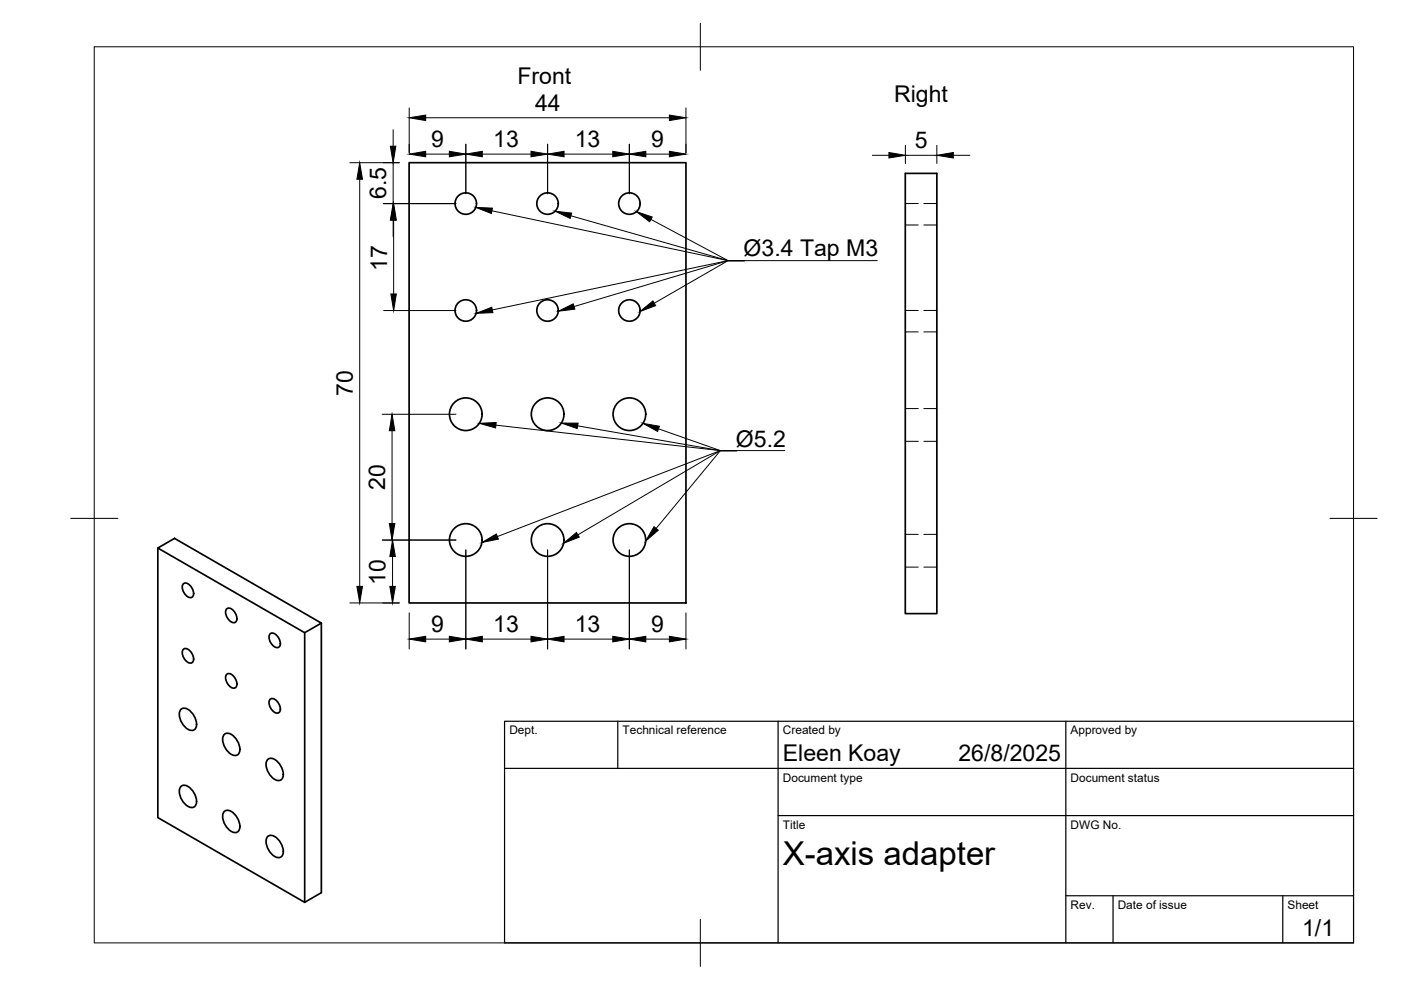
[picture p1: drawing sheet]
<svg xmlns="http://www.w3.org/2000/svg" width="297mm" height="210mm" viewBox="0 0 297 210" stroke-linecap="round" stroke-linejoin="round" font-family="sans-serif">
<!-- layer: Visible -->
<g fill="none" stroke="#000" stroke-width=".36">
<path d="M86.7 34.5h58.7v93.3h-58.7zM191.9 36.8h6.7v93.3h-6.7zM33.5 116.2l3.5-2.1 31.1 18-3.5 2zM33.5 116.2v57.1l31.1 18 3.5-2v-57.2M38.9 137.7a1.47 1.47 0 0 1 1.9 1.1 1.3 1.3 0 0 1-.2 1.8 2.11 2.11 0 0 1-1.7-2.9zM38.9 123.8a1.47 1.47 0 0 1 1.9 1.1 1.3 1.3 0 0 1-.2 1.8 2.11 2.11 0 0 1-1.7-2.9zM48.1 129.1a1.47 1.47 0 0 1 1.9 1.1 1.3 1.3 0 0 1-.3 1.8 2.11 2.11 0 0 1-1.6-2.9zM57.3 134.4a1.47 1.47 0 0 1 1.9 1.1 1.3 1.3 0 0 1-.2 1.8 2.11 2.11 0 0 1-1.7-2.9zM64.6 134.1v57.2M38.3 150.5a1.3 1.3 0 0 1 2 .3 3.5 3.5 0 0 1 1.1 3.7 1.3 1.3 0 0 1-2-.2 3.5 3.5 0 0 1-1.1-3.8zM47.5 155.8a1.3 1.3 0 0 1 2 .3 3.5 3.5 0 0 1 1.1 3.7 1.3 1.3 0 0 1-2.1-.2 3.5 3.5 0 0 1-1-3.8zM48.1 143a1.47 1.47 0 0 1 1.9 1.1 1.3 1.3 0 0 1-.3 1.8 2.11 2.11 0 0 1-1.6-2.9z"/>
<path d="M57.3 148.3a1.47 1.47 0 0 1 1.9 1.1 1.3 1.3 0 0 1-.2 1.8 2.11 2.11 0 0 1-1.7-2.9zM38.3 166.9a1.3 1.3 0 0 1 2 .2 3.5 3.5 0 0 1 1.1 3.7 1.3 1.3 0 0 1-2-.2 3.5 3.5 0 0 1-1.1-3.7zM47.5 172.2a1.3 1.3 0 0 1 2 .2 3.5 3.5 0 0 1 1.1 3.7 1.3 1.3 0 0 1-2.1-.2 3.5 3.5 0 0 1-1-3.7zM56.7 177.5a1.3 1.3 0 0 1 2 .2 3.5 3.5 0 0 1 1.1 3.8 1.3 1.3 0 0 1-2-.3 3.5 3.5 0 0 1-1.1-3.7zM56.7 161.2a1.3 1.3 0 0 1 2 .2 3.5 3.5 0 0 1 1.1 3.7 1.3 1.3 0 0 1-2-.2 3.5 3.5 0 0 1-1.1-3.7z"/>
<circle cx="98.8" cy="43.2" r="2.28"/>
<circle cx="116.1" cy="43.2" r="2.28"/>
<circle cx="133.4" cy="43.2" r="2.28"/>
<circle cx="98.8" cy="65.8" r="2.28"/>
<circle cx="116.1" cy="65.8" r="2.28"/>
<circle cx="133.4" cy="65.8" r="2.28"/>
<circle cx="98.8" cy="87.8" r="3.5"/>
<circle cx="116.1" cy="87.8" r="3.5"/>
<circle cx="133.4" cy="87.8" r="3.5"/>
<circle cx="98.8" cy="114.5" r="3.5"/>
<circle cx="116.1" cy="114.5" r="3.5"/>
<circle cx="133.4" cy="114.5" r="3.5"/>
</g>
<!-- layer: Hidden -->
<g fill="none" stroke="#000" stroke-width=".21">
<path d="M191.9 43.2h2.8M191.9 47.7h2.8M195.9 43.2h2.7M195.9 47.7h2.7M191.9 65.8h2.8M191.9 70.4h2.8M195.9 65.8h2.7M195.9 70.4h2.7M191.9 86.6h2.8M191.9 93.6h2.8M195.9 86.6h2.7M195.9 93.6h2.7"/>
<path d="M191.9 113.3h2.8M195.9 113.3h2.7M191.9 120.2h2.8M195.9 120.2h2.7"/>
</g>
<!-- layer: BORDER -->
<path d="M20 9.9h267v190h-267zM148.5 4.9v10M15 109.9h10M282 109.9h10M148.5 194.9v10" fill="none" stroke="#000" stroke-width=".21"/>
<!-- layer: TITLEBLOCK -->
<path d="M107 152.9h180v47h-180zM131 152.9v10M165 152.9v47M226 152.9v47M107 162.9h180M165 172.9h122M226 189.9h61M236 189.9v10M272 189.9v10" fill="none" stroke="#000" stroke-width=".25"/>
<!-- layer: FD_Dimensions -->
<g fill="none" stroke="#000" stroke-width=".21">
<path d="M74.2 34.5h10.5M76.3 38v86.3M83.4 27.5v3.5M83.4 34.5v8.7M86.8 22.9v9.5M90.3 25h51.6M90.3 32.7h5M98.8 30.6v10.5M102.3 32.7h10.3M116.1 30.6v10.5M119.6 32.7h10.3M133.4 30.6v10.5"/>
<path d="M136.9 32.7h5M145.4 22.9v9.5M185 32.9h3.5M192 30.8v3.9M192 32.9h6.6M198.6 30.8v3.9M202.1 32.9h3.5M81.2 43.2h15.5M83.4 46.7v3.5M83.5 46.7v15.6M81.3 65.8h15.4M81 87.8h15.7"/>
<path d="M83.1 91.3v19.7M81 114.5h15.7M83.2 118v6.3M98.8 116.6v21M116.1 116.6v21M133.4 116.6v21M74.2 127.8h10.5M86.8 129.9v7.7M90.3 135.5h5M102.3 135.5h10.3M119.6 135.5h10.3M136.9 135.5h5"/>
<path d="M145.4 129.9v7.7"/>
</g>
<g fill="#000" stroke="#000" stroke-width=".21">
<path d="M76.3 34.5l.6 3.5h-1.2zM82.8 31h1.1l-.5 3.5zM86.8 25l3.5-.6v1.2zM86.8 32.7l3.5-.6v1.1zM95.3 32.1l3.5 .6-3.5 .5zM98.8 32.7l3.5-.6v1.1zM112.6 32.1l3.5 .6-3.5 .5zM116.1 32.7l3.5-.6v1.1zM129.9 32.1l3.5 .6-3.5 .5zM133.4 32.7l3.5-.6v1.1zM141.9 24.4l3.5 .6-3.5 .6zM141.9 32.1l3.5 .6-3.5 .5z"/>
<path d="M188.5 32.3l3.5 .6-3.5 .6zM198.6 32.9l3.5-.6v1.2zM83.4 43.2l.5 3.5h-1.1zM83.5 43.2l.5 3.5h-1.1zM82.9 62.3h1.1l-.5 3.5zM83.1 87.8l.6 3.5h-1.2zM82.5 111h1.2l-.6 3.5zM83.2 114.5l.6 3.5h-1.1zM75.7 124.3h1.2l-.6 3.5zM82.7 124.3h1.1l-.6 3.5zM86.8 135.5l3.5-.6v1.2zM95.3 134.9l3.5 .6-3.5 .6z"/>
<path d="M98.8 135.5l3.5-.6v1.2zM112.6 134.9l3.5 .6-3.5 .6zM116.1 135.5l3.5-.6v1.2zM129.9 134.9l3.5 .6-3.5 .6zM133.4 135.5l3.5-.6v1.2zM141.9 134.9l3.5 .6-3.5 .6z"/>
</g>
<!-- layer: Leaders -->
<path d="M100.9 44l3.5 .1-.2 1.2zM117.7 44.8l3.5 .4-.3 1.1zM134.9 44.9l3.4 1.1-.6 1zM100.9 66.4l3.4-1.3 .2 1.2zM118.4 66l3.1-1.6 .4 1.1zM135.7 66.1l2.7-2.3 .6 1zM101.6 89.8l3.6-.2-.1 1.1zM119 89.7h3.6l-.2 1.2zM136.3 89.8l3.5 .6-.4 1.1zM102.2 115l3-1.8 .5 1.1zM119.5 115.2l2.7-2.3 .6 1zM138.7 111.7l.9 .7-2.7 2.3z" fill="#000" stroke="#000" stroke-width=".21"/>
<path d="M104.3 44.7l50.1 10.6h31.6M121.1 45.8l33.3 9.5h3.5M138 46.5l16.4 8.8h3.5M157.9 55.3h-3.5l-50 10.4M157.9 55.3h-3.5l-32.7 9.7M157.9 55.3h-3.5l-15.7 9M105.1 90.1l47.6 5.4h3.6M122.5 90.3l30.2 5.2h3.6M139.6 90.9l13.1 4.6h13.7M156.3 95.5h-3.6l-13.6 16.5M156.3 95.5h-3.6l-30.2 17.9M156.3 95.5h-3.6l-47.2 18.3" fill="none" stroke="#000" stroke-width=".21"/>
<text font-size="7" x="166" y="183.4">X-axis adapter</text>
<g font-size="4.9">
<text x="109.7" y="17.9">Front</text>
<text x="113.5" y="23.6">44</text>
<text x="189.6" y="21.6">Right</text>
<text x="91.4" y="31.2">9</text>
<text x="104.6" y="31.2">13</text>
<text x="121.9" y="31.2">13</text>
<text x="138.1" y="31.2">9</text>
<text x="193.9" y="31.5">5</text>
<text x="81.9" y="42.2" transform="rotate(-90 81.9 42.2)">6.5</text>
<text x="82.1" y="57.4" transform="rotate(-90 82.1 57.4)">17</text>
<text x="157.7" y="54.3">Ø3.4 Tap M3</text>
<text x="74.8" y="83.9" transform="rotate(-90 74.8 83.9)">70</text>
<text x="156" y="94.8">Ø5.2</text>
<text x="81.7" y="103.8" transform="rotate(-90 81.7 103.8)">20</text>
<text x="81.8" y="124" transform="rotate(-90 81.8 124)">10</text>
<text x="91.4" y="134">9</text>
<text x="104.6" y="134">13</text>
<text x="121.9" y="134">13</text>
<text x="138.1" y="134">9</text>
<text x="166" y="161.4">Eleen Koay</text>
<text x="203.2" y="161.4">26/8/2025</text>
<text x="276.1" y="198.6">1/1</text>
</g>
<g font-size="2.5">
<text x="108" y="155.7">Dept.</text>
<text x="132" y="155.7">Technical reference</text>
<text x="166" y="155.7">Created by</text>
<text x="227" y="155.7">Approved by</text>
<text x="166" y="165.7">Document type</text>
<text x="227" y="165.7">Document status</text>
<text x="166" y="175.7">Title</text>
<text x="227" y="175.7">DWG No.</text>
<text x="227" y="192.7">Rev.</text>
<text x="237" y="192.7">Date of issue</text>
<text x="273" y="192.7">Sheet</text>
</g>
</svg>
